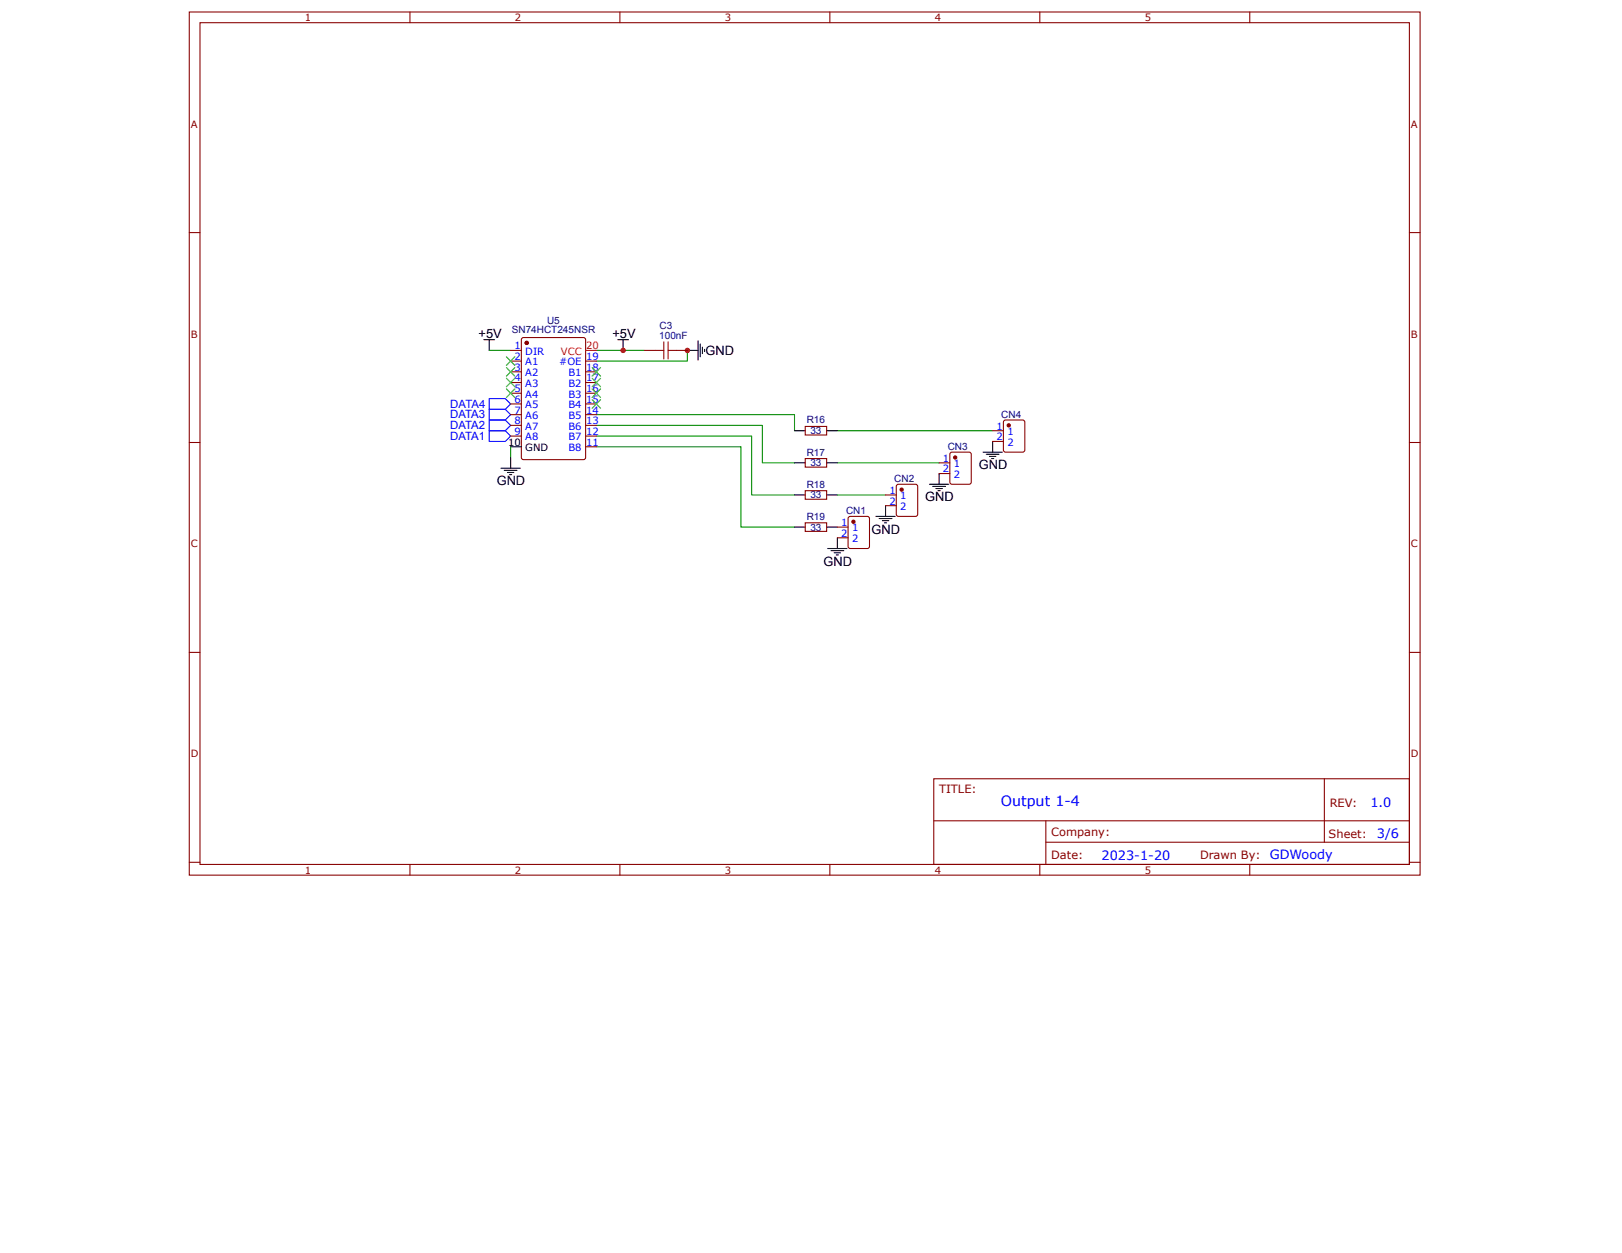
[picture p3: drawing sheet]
<svg xmlns="http://www.w3.org/2000/svg" width="279mm" height="216mm" viewBox="0 0 279 216" stroke-linecap="round" stroke-linejoin="round" font-family="sans-serif">
<g fill="none" stroke="#800" stroke-width=".18">
<path d="M32.6 2.1h212v148.7h-212zM34.4 3.9h208.4v145h-208.4zM70.6 2.1v1.8M106.8 2.1v1.8M142.9 2.1v1.8M179.1 2.1v1.8M215.3 2.1v1.8M32.6 40.1h1.8M242.8 40.1h1.8M32.6 76.2h1.8M138.7 73.5h3.7v1.5h-3.7zM138.7 79h3.7v1.5h-3.7z"/>
<path d="M242.8 76.2h1.8M138.7 84.5h3.7v1.5h-3.7zM138.7 90.1h3.7v1.5h-3.7zM146.3 89h3.1l.3 .2 .1 4.9-.2 .4h-3.1l-.4-.2v-5zM32.6 112.4h1.8M242.8 112.4h1.8M160.8 134.2h82v14.7h-82zM228.1 134.2v10.9M32.6 148.6h1.8M70.6 148.9v1.9M106.8 148.9v1.9M142.9 148.9v1.9"/>
<path d="M160.9 141.4h81.8M179.1 148.9v1.9M180.2 145.1h62.5M180.2 141.4v7.4M215.3 148.9v1.9M242.8 148.6h1.8"/>
</g>
<g fill="none" stroke="#000" stroke-width=".18">
<path d="M83.3 58.5h1.9M84.3 58.5v1.9M106.4 58.5h1.9M107.3 58.5v1.9M120.3 58.7v3.3M120.6 59.3v2.2M121 59.8v1.1M88 78.8v1.9M118.4 60.4h1.9M121.4 60.2v.4M136.9 74.2h1.8M136.9 79.8h1.8"/>
<path d="M142.4 74.2h1.8M142.4 79.8h1.8M169.3 77.9h3.4M169.9 78.3h2.2M170.4 78.6h1.1M170.8 79h.4M171 76.1v1.8M86.3 80.7h3.3M86.9 81h2.2M87.4 81.4h1.1M87.8 81.8h.3M136.9 85.3h1.8"/>
<path d="M136.9 90.8h1.8M142.4 85.3h1.8M142.4 90.8h1.8M142.6 94.5h3.3M143.1 94.9h2.2M143.7 95.3h1.1M144.1 95.6h.3M144.2 92.7v1.8M150.9 89h3.3M151.4 89.3h2.3M152 89.7h1.1M152.4 90.1h.3"/>
<path d="M152.5 87.1v1.9M160.1 83.4h3.3M160.7 83.8h2.2M161.2 84.2h1.1M161.6 84.5h.4M161.8 81.6v1.8"/>
</g>
<path d="M84.3 60.4h3.7M88 77v1.8M102.7 71.4h34.2v2.8M102.7 73.3h28.6v6.5h5.6M102.7 75.1h26.8v10.2h7.4M102.7 77h24.9v13.8h9.3M102.7 60.4h8.3M118.4 60.4v1.8h-15.7M144.2 79.8h17.6M144.2 74.2h26.8M144.2 85.3h8.3" fill="none" stroke="#080" stroke-width=".18"/>
<path d="M84.3 68.7h2.7l1 .9-1 .9h-2.7zM84.3 70.5h2.7l1 .9-1 1h-2.7zM84.3 72.4h2.7l1 .9-1 .9h-2.7zM84.3 74.2h2.7l1 .9-1 1h-2.7z" fill="none" stroke="#00f" stroke-width=".18"/>
<circle cx="147" cy="89.9" r=".28" fill="#800"/>
<g fill="none" stroke="#800" stroke-width=".18">
<path d="M144.2 90.8h1.9M144.2 92.7h1.9M154.4 83.6l.4-.2h2.9l.3 .2 .1 5-.2 .3-3.1 .1-.4-.2z"/>
<circle cx="147" cy="89.9" r=".28"/>
</g>
<circle cx="155.3" cy="84.4" r=".28" fill="#800"/>
<g fill="none" stroke="#800" stroke-width=".18">
<path d="M163.7 78.1l.3-.2h2.9l.4 .2v5l-.2 .3h-3.1l-.3-.1zM152.5 85.3h1.9M152.5 87.1h1.9"/>
<circle cx="155.3" cy="84.4" r=".28"/>
</g>
<circle cx="164.5" cy="78.8" r=".28" fill="#800"/>
<g fill="none" stroke="#800" stroke-width=".18">
<path d="M161.8 79.8h1.8M172.9 72.6l.3-.2h3l.3 .2v4.9l-.2 .4h-3.1l-.3-.2zM161.8 81.6h1.8"/>
<circle cx="164.5" cy="78.8" r=".28"/>
</g>
<circle cx="173.8" cy="73.3" r=".28" fill="#800"/>
<g fill="none" stroke="#800" stroke-width=".18">
<path d="M171 74.2h1.8M171 76.1h1.8"/>
<circle cx="173.8" cy="73.3" r=".28"/>
</g>
<circle cx="90.7" cy="59.1" r=".28" fill="#800"/>
<g fill="none" stroke="#800" stroke-width=".18">
<path d="M90 58.2h10.5l.3 .1 .1 20.5-.2 .3-10.5 .1-.3-.2-.1-20.5z"/>
<circle cx="90.7" cy="59.1" r=".28"/>
</g>
<circle cx="90.7" cy="59.1" r=".28" fill="#800"/>
<g fill="none" stroke="#800" stroke-width=".18">
<path d="M88 60.4h1.8M88 62.2h1.8M88 64.1h1.8M88 65.9h1.8M88 67.8h1.8M88 69.6h1.8M88 71.4h1.8M88 73.3h1.8M88 75.1h1.8M100.9 62.2h1.8M100.9 64.1h1.8M100.9 65.9h1.8"/>
<path d="M100.9 67.8h1.8M100.9 69.6h1.8M100.9 71.4h1.8M100.9 73.3h1.8M100.9 75.1h1.8M100.9 77h1.8"/>
<circle cx="90.7" cy="59.1" r=".28"/>
</g>
<path d="M88 77h1.8" fill="none" stroke="#000" stroke-width=".18"/>
<path d="M100.9 60.4h1.8" fill="none" stroke="#f00" stroke-width=".18"/>
<g fill="#000">
<path d="M87.2 61.5l1.5 1.5zM88.7 61.5l-1.5 1.5z"/>
<path d="M87.2 63.3l1.5 1.5zM87.2 64.8l1.5-1.5z"/>
<path d="M87.2 65.2l1.5 1.5zM87.2 66.7l1.5-1.5z"/>
<path d="M87.2 67l1.5 1.5zM88.7 67l-1.5 1.5z"/>
<path d="M102 63.3l1.5 1.5zM102 64.8l1.5-1.5z"/>
<path d="M102 65.2l1.5 1.5zM103.5 65.2l-1.5 1.5z"/>
<path d="M102 67l1.5 1.5zM103.5 67l-1.5 1.5z"/>
<path d="M102 68.9l1.5 1.4zM103.5 68.9l-1.5 1.4z"/>
</g>
<g fill="none" stroke="#3c3" stroke-width=".18">
<path d="M87.2 61.5l1.5 1.5M87.2 63.3l1.5 1.5M87.2 65.2l1.5 1.5M87.2 67l1.5 1.5M88.7 61.5l-1.5 1.5M88.7 63.3l-1.5 1.5M88.7 65.2l-1.5 1.5M88.7 67l-1.5 1.5M102 63.3l1.5 1.5M102 65.2l1.5 1.5M102 67l1.5 1.5M102 68.9l1.5 1.4"/>
<path d="M103.5 63.3l-1.5 1.5M103.5 65.2l-1.5 1.5M103.5 67l-1.5 1.5M103.5 68.9l-1.5 1.4"/>
</g>
<g fill="#c00">
<circle cx="118.4" cy="60.4" r=".46"/>
<circle cx="107.3" cy="60.4" r=".46"/>
</g>
<path d="M114.3 58.9v3M115.1 58.9v3M112.9 60.4h1.4M115.1 60.4h1.5" fill="none" stroke="#a00000" stroke-width=".18"/>
<path d="M111 60.4h1.9M116.6 60.4h1.8" fill="none" stroke="#800" stroke-width=".18"/>
<text font-size="2.5" fill="#00f" x="172.4" y="138.9">Output 1-4</text>
<g font-size="2.2">
<text x="82.4" y="58.2">+5V</text>
<text x="105.5" y="58.2">+5V</text>
<text x="121.5" y="61.1">GND</text>
<text x="85.6" y="83.6">GND</text>
<text x="168.6" y="80.9">GND</text>
<text x="159.4" y="86.4">GND</text>
<text x="150.1" y="91.9">GND</text>
<text x="141.8" y="97.5">GND</text>
</g>
<g font-size="2.2" fill="#00f">
<text x="236.1" y="139">1.0</text>
<text x="189.7" y="148.1">2023-1-20</text>
<text x="218.7" y="148.1">GDWoody</text>
<text x="237.2" y="144.4">3/6</text>
</g>
<g font-size="2" fill="#00f">
<text x="77.6" y="70.3">DATA4</text>
<text x="77.5" y="72.1">DATA3</text>
<text x="77.5" y="74">DATA2</text>
<text x="77.5" y="75.8">DATA1</text>
</g>
<g font-size="2" fill="#800">
<text x="161.8" y="136.6">TITLE:</text>
<text x="229.1" y="139">REV:</text>
<text x="181.1" y="148">Date:</text>
<text x="181.1" y="144">Company:</text>
<text x="206.7" y="148.1">Drawn By:</text>
<text x="228.9" y="144.3">Sheet:</text>
</g>
<g font-size="1.7" fill="#800">
<text x="52.5" y="3.6">1</text>
<text x="88.7" y="3.6">2</text>
<text x="124.9" y="3.6">3</text>
<text x="161" y="3.6">4</text>
<text x="197.2" y="3.6">5</text>
<text x="32.9" y="22">A</text>
<text x="243.1" y="22">A</text>
<text x="32.9" y="58.2">B</text>
<text x="243.1" y="58.2">B</text>
<text x="32.9" y="94.3">C</text>
<text x="243.1" y="94.3">C</text>
<text x="32.9" y="130.5">D</text>
<text x="243.1" y="130.5">D</text>
<text x="52.5" y="150.5">1</text>
<text x="88.7" y="150.5">2</text>
<text x="124.9" y="150.5">3</text>
<text x="161" y="150.5">4</text>
<text x="197.2" y="150.5">5</text>
</g>
<g font-size="1.7" fill="#000080">
<text x="88.2" y="57.3">SN74HCT245NSR</text>
<text x="94.2" y="55.9">U5</text>
<text x="113.6" y="58.3">100nF</text>
<text x="113.6" y="56.7">C3</text>
<text x="139" y="73">R16</text>
<text x="139.6" y="74.8">33</text>
<text x="163.3" y="77.6">CN3</text>
<text x="172.5" y="72">CN4</text>
<text x="139" y="78.5">R17</text>
<text x="139.6" y="80.3">33</text>
<text x="154" y="83.1">CN2</text>
<text x="139" y="84">R18</text>
<text x="139" y="89.6">R19</text>
<text x="139.6" y="85.9">33</text>
<text x="145.7" y="88.6">CN1</text>
<text x="139.6" y="91.4">33</text>
</g>
<g font-size="1.7" fill="#00f">
<text x="88.6" y="60.2">1</text>
<text x="88.6" y="62">2</text>
<text x="88.6" y="63.9">3</text>
<text x="88.6" y="65.7">4</text>
<text x="90.5" y="61.1">DIR</text>
<text x="90.5" y="63">A1</text>
<text x="90.5" y="64.8">A2</text>
<text x="96.3" y="63">#OE</text>
<text x="97.9" y="64.8">B1</text>
<text x="101" y="65.7">17</text>
<text x="101" y="63.9">18</text>
<text x="101" y="62">19</text>
<text x="88.6" y="67.6">5</text>
<text x="88.6" y="69.4">6</text>
<text x="88.6" y="71.3">7</text>
<text x="90.5" y="66.7">A3</text>
<text x="90.5" y="68.5">A4</text>
<text x="90.5" y="70.3">A5</text>
<text x="97.9" y="70.3">B4</text>
<text x="97.9" y="68.5">B3</text>
<text x="97.9" y="66.7">B2</text>
<text x="101" y="71.3">14</text>
<text x="101" y="69.4">15</text>
<text x="101" y="67.6">16</text>
<text x="88.6" y="73.1">8</text>
<text x="88.6" y="75">9</text>
<text x="90.5" y="72.2">A6</text>
<text x="90.5" y="74">A7</text>
<text x="90.5" y="75.9">A8</text>
<text x="97.9" y="77.7">B8</text>
<text x="97.9" y="75.9">B7</text>
<text x="97.9" y="74">B6</text>
<text x="97.9" y="72.2">B5</text>
<text x="101" y="76.8">11</text>
<text x="101" y="75">12</text>
<text x="101" y="73.1">13</text>
<text x="171.7" y="74">1</text>
<text x="171.7" y="75.9">2</text>
<text x="173.5" y="75">1</text>
<text x="173.5" y="76.8">2</text>
<text x="162.4" y="79.6">1</text>
<text x="162.4" y="81.4">2</text>
<text x="164.3" y="80.5">1</text>
<text x="164.3" y="82.3">2</text>
<text x="153.2" y="85.1">1</text>
<text x="153.2" y="86.9">2</text>
<text x="155.1" y="86">1</text>
<text x="155.1" y="87.9">2</text>
<text x="144.9" y="90.6">1</text>
<text x="144.9" y="92.5">2</text>
<text x="146.8" y="91.6">1</text>
<text x="146.8" y="93.4">2</text>
</g>
<g font-size="1.7" fill="#f00">
<text x="96.6" y="61.1">VCC</text>
<text x="101" y="60.2">20</text>
</g>
<g font-size="1.7">
<text x="87.5" y="76.8">10</text>
<text x="90.5" y="77.7">GND</text>
</g>
</svg>
